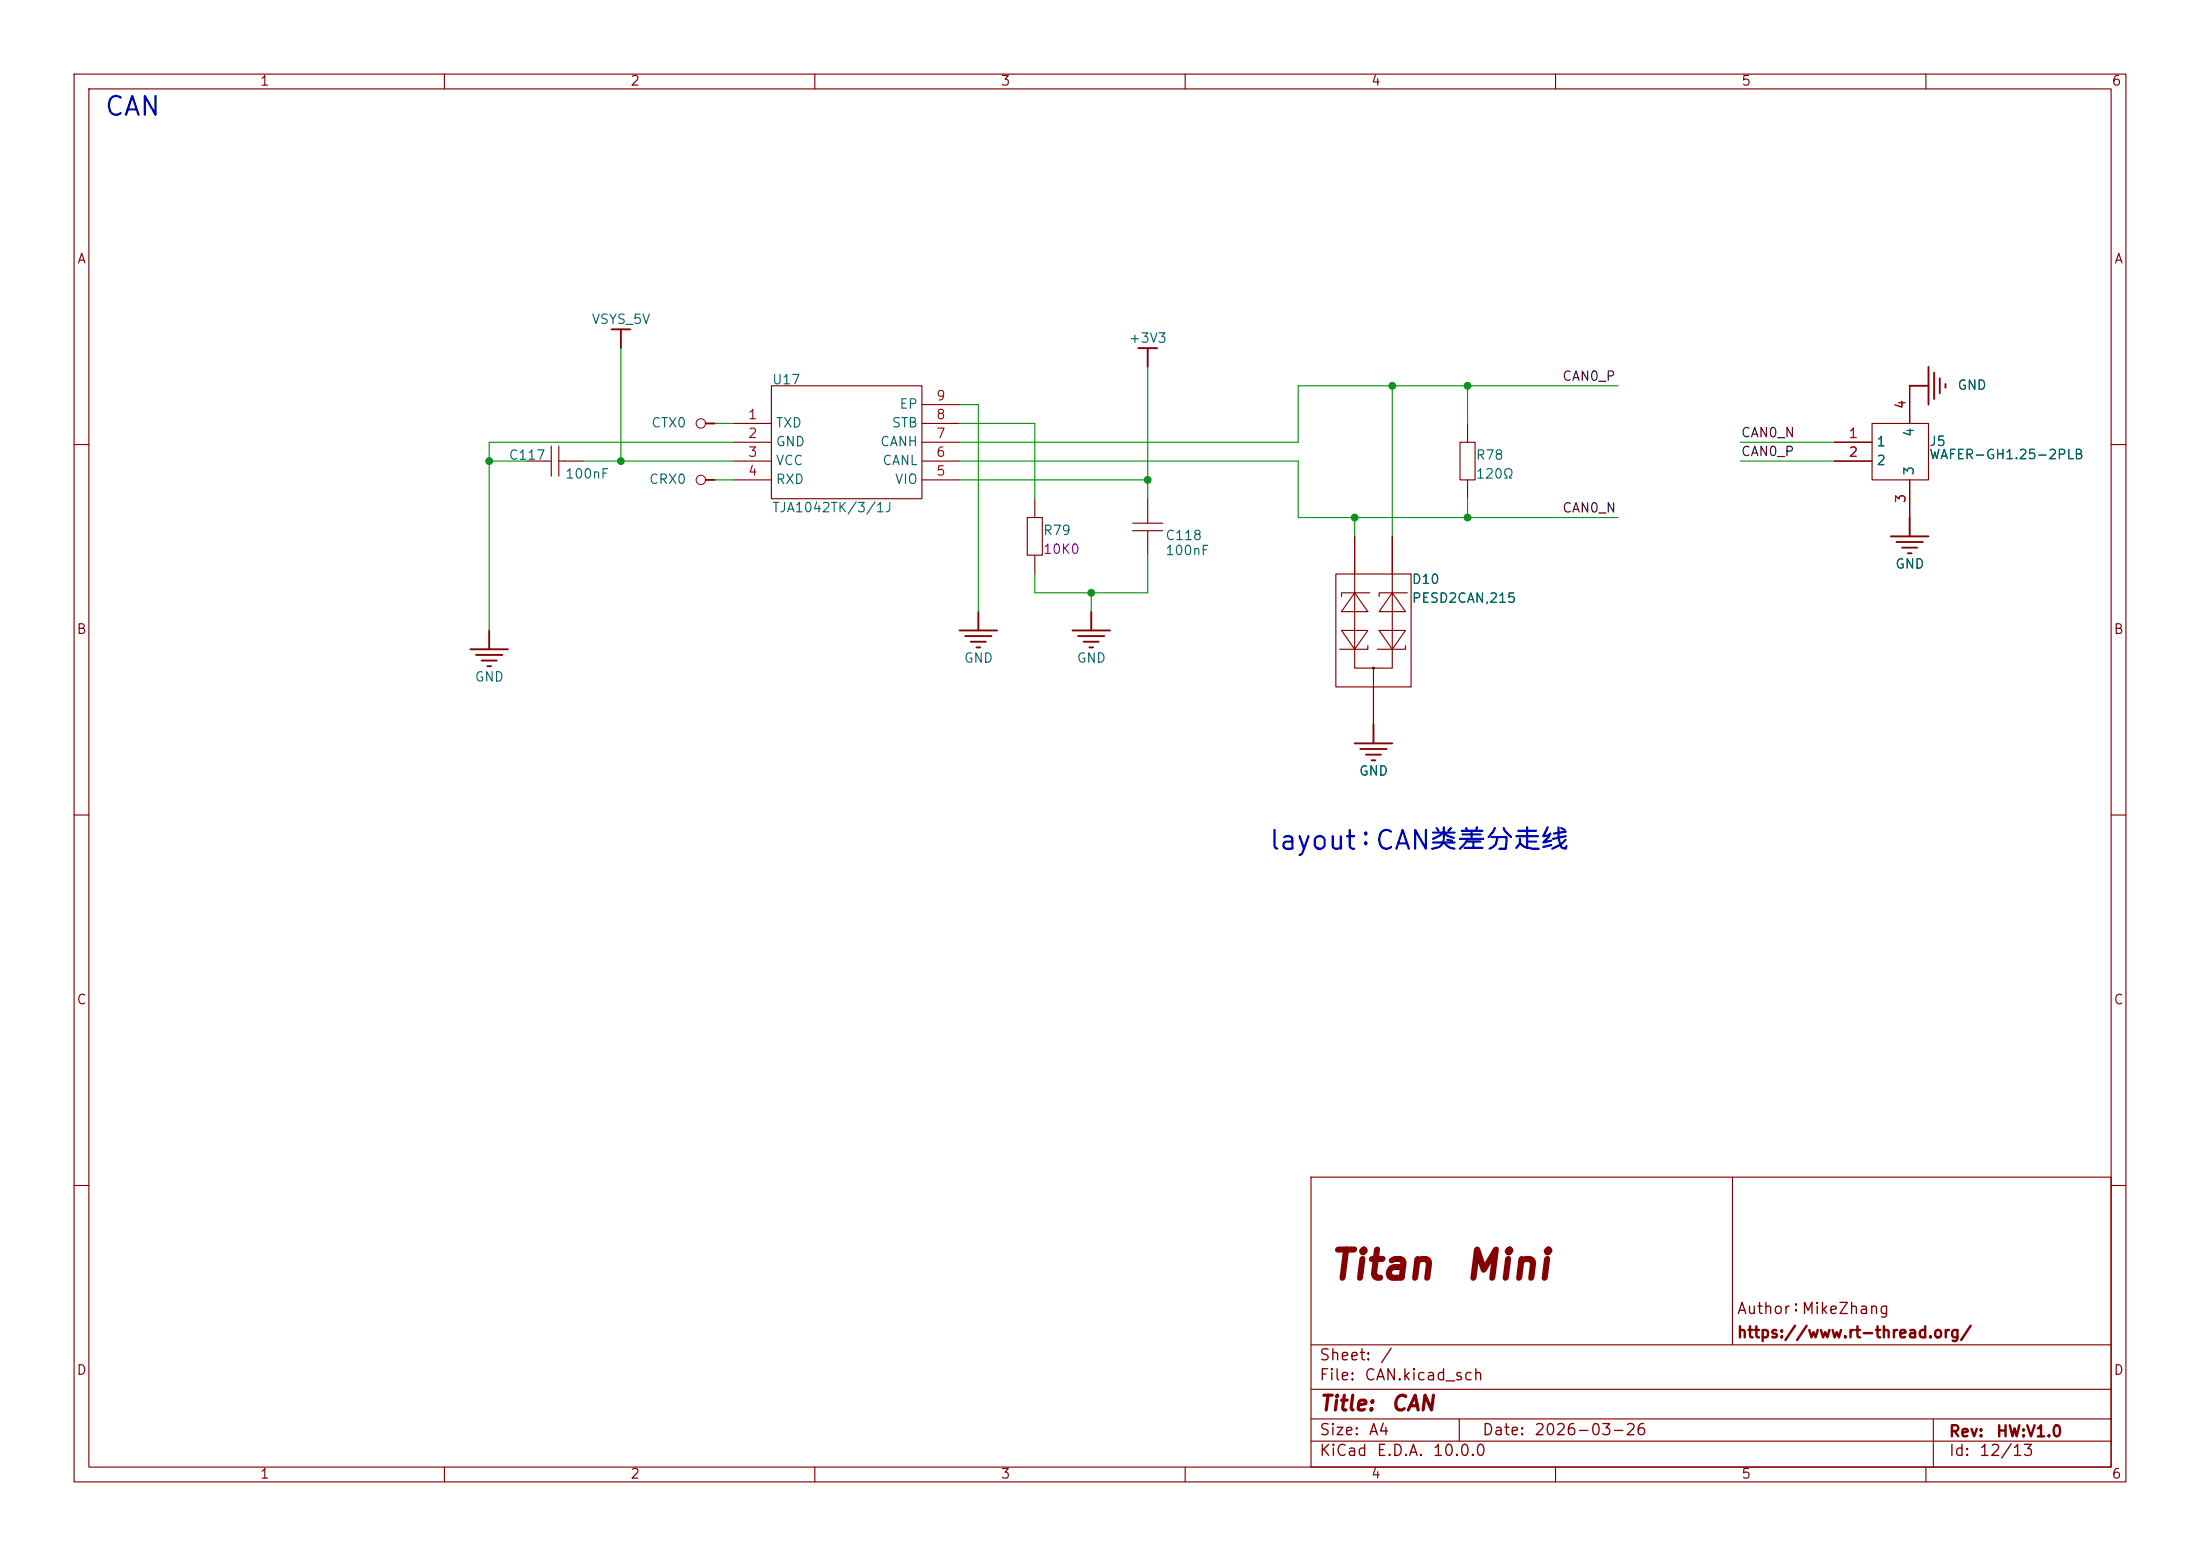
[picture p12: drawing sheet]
<svg xmlns="http://www.w3.org/2000/svg" width="297mm" height="210mm" viewBox="0 0 297 210" stroke-linecap="round" stroke-linejoin="round" font-family="sans-serif">
<g fill="none" stroke="#840000" stroke-width=".15">
<path d="M10 10h277v190h-277zM12 12h273v186h-273zM60 10v2M110 10v2M160 10v2M210 10v2M260 10v2M99.1 57.2h5M99.1 59.7h5M104.1 52.1h20.4v15.2h-20.4zM124.5 57.2h5M124.5 59.7h5"/>
<path d="M124.5 54.6h5M197.1 59.7h2v5.1h-2zM198.1 57.2v2.5M247.6 59.7h5.1M252.7 57.2h7.6v7.6h-7.6zM257.8 52.1v5.1M10 60h2M71.1 62.2h3.3M74.4 60.2v4.1M75.4 62.2h3.3M75.4 60.2v4.1M99.1 62.2h5"/>
<path d="M99.1 64.8h5M124.5 62.2h5M124.5 64.8h5M138.7 69.9h2v5h-2zM139.7 67.3v2.6M139.7 74.9v2.6M152.9 71.6h4.1M152.9 70.6h4.1M154.9 67.3v3.3M154.9 71.6v3.3M180.3 77.5h10.2v15.2h-10.2zM182.9 72.4v17.8h5.1v-17.8"/>
<path d="M198.1 64.8v2.5M247.6 62.2h5.1M257.8 64.8v5.1M285 60h2M181.1 85.1h3.6l-1.8 2.5zM182.9 80l1.8 2.6h-3.6zM184.7 87.1v.5h-3.9M184.9 80h-3.8v.5M185.4 90.2v7.6M186.2 85.1h3.5l-1.7 2.5zM188 80l1.7 2.6h-3.5zM189.7 87.1v.5h-3.8"/>
<path d="M190 80h-3.8v.5M10 110h2M285 110h2M177 158.9h108v39.1h-108zM233.9 158.9v22.6M10 160h2M285 160h2M60 198v2M110 198v2M160 198v2M177 194.5h108M177 191.5h108"/>
<path d="M177 187.5h108M177 181.5h108M197 191.5v3M210 198v2M260 198v2M261 191.5v6.5"/>
</g>
<g fill="none" stroke="#840000" stroke-width=".25">
<path d="M82.5 44.5h2.6M83.8 44.5v2.5M95.2 57.2h1.3M153.7 47h2.5M154.9 47v2.5M257.8 52.1h2.5M260.3 49.5v5.1M261.1 50.3v3.5M261.9 51.1v2M262.6 51.8v.5M95.2 64.8h1.3M255.3 72.4h5"/>
<path d="M256 73.2h3.6M256.8 73.9h2M257.6 74.7h.5M257.8 69.9v2.5M63.5 87.6h5.1M64.3 88.4h3.5M65 89.2h2.1M65.8 89.9h.5M66 85.1v2.5M129.5 85.1h5.1M130.3 85.9h3.6M131.1 86.6h2"/>
<path d="M131.8 87.4h.5M132.1 82.6v2.5M144.8 85.1h5.1M145.5 85.9h3.6M146.3 86.6h2M147.1 87.4h.5M147.3 82.6v2.5M185.4 97.8v2.5M182.9 100.3h5.1M183.6 101.1h3.6M184.4 101.9h2M185.2 102.6h.5"/>
</g>
<g fill="none" stroke="#840000" stroke-width=".14">
<circle cx="94.6" cy="57.1" r=".63"/>
<circle cx="94.6" cy="64.8" r=".63"/>
</g>
<circle cx="185.4" cy="90.2" r=".13" fill="#840000" stroke="#840000" stroke-width=".15"/>
<g fill="none" stroke="#009600" stroke-width=".15">
<path d="M83.8 47v15.2M96.5 57.2h2.6M99.1 59.7h-33.1v25.4M129.5 57.2h10.2v10.1M129.5 54.6h2.6v28M154.9 49.5v17.8M188 52.1v20.3M198.1 52.1v5.1M218.4 52.1h-43.1v7.6h-45.8M234.9 59.7h12.7M66 62.2h5.1M78.7 62.2h20.4"/>
<path d="M96.5 64.8h2.6M129.5 64.8h25.4M129.5 62.2h45.8v7.7h43.1M154.9 74.9v5.1h-15.2v-2.5M182.9 69.9v2.5M198.1 67.3v2.6M234.9 62.2h12.7M147.3 80v2.6"/>
</g>
<g fill="#009600" stroke="#009600" stroke-width=".14">
<circle cx="66" cy="62.2" r=".46"/>
<circle cx="154.9" cy="64.8" r=".46"/>
<circle cx="147.3" cy="80" r=".46"/>
<circle cx="83.8" cy="62.2" r=".46"/>
<circle cx="198.1" cy="69.9" r=".46"/>
<circle cx="182.9" cy="69.9" r=".46"/>
<circle cx="188" cy="52.1" r=".46"/>
<circle cx="198.1" cy="52.1" r=".46"/>
</g>
<g font-size="3.8" fill="#840000">
<text x="179.3" y="173.6">Titan</text>
<text x="197.5" y="173.6">Mini</text>
</g>
<g font-size="2.5" fill="#0000c2">
<text x="14" y="16.3">CAN</text>
<text x="171.2" y="115.3">layout：CAN类差分走线</text>
</g>
<g font-size="2" fill="#840000">
<text x="178" y="190.9">Title:</text>
<text x="187.7" y="190.9">CAN</text>
</g>
<g font-size="1.5" fill="#840000">
<text x="234.4" y="177.7">Author：MikeZhang</text>
<text x="178" y="184">Sheet:</text>
<text x="186.2" y="184">/</text>
<text x="234.4" y="181">https://www.rt-thread.org/</text>
<text x="178" y="186.7">File:</text>
<text x="184.1" y="186.7">CAN.kicad_sch</text>
<text x="178" y="196.9">KiCad</text>
<text x="178" y="194.1">Size:</text>
<text x="184.7" y="194.1">A4</text>
<text x="185.7" y="196.9">E.D.A.</text>
<text x="193.3" y="196.9">10.0.0</text>
<text x="200" y="194.1">Date:</text>
<text x="207" y="194.1">2026-03-26</text>
<text x="263" y="194.3">Rev:</text>
<text x="263" y="196.9">Id:</text>
<text x="267.1" y="196.9">12/13</text>
<text x="269.4" y="194.3">HW:V1.0</text>
</g>
<g font-size="1.3" fill="#840000">
<text x="35" y="11.9">1</text>
<text x="85" y="11.9">2</text>
<text x="135" y="11.9">3</text>
<text x="185" y="11.9">4</text>
<text x="235" y="11.9">5</text>
<text x="285" y="11.9">6</text>
<text x="10.3" y="35.9">A</text>
<text x="285.3" y="35.9">A</text>
<text x="10.3" y="85.9">B</text>
<text x="285.3" y="85.9">B</text>
<text x="10.3" y="135.9">C</text>
<text x="285.3" y="135.9">C</text>
<text x="10.3" y="185.9">D</text>
<text x="285.3" y="185.9">D</text>
<text x="35" y="199.9">1</text>
<text x="85" y="199.9">2</text>
<text x="135" y="199.9">3</text>
<text x="185" y="199.9">4</text>
<text x="235" y="199.9">5</text>
<text x="285" y="199.9">6</text>
</g>
<g font-size="1.3" fill="#006464">
<text x="79.8" y="44">VSYS_5V</text>
<text x="152.3" y="46.6">+3V3</text>
<text x="104.1" y="52.2">U17</text>
<text x="264.2" y="52.9">GND</text>
<text x="87.8" y="58">CTX0</text>
<text x="104.6" y="58">TXD</text>
<text x="120.3" y="58">STB</text>
<text x="121.3" y="55.5">EP</text>
<text x="258.7" y="59.1" transform="rotate(-90 258.7 59.1)">4</text>
<text x="68.6" y="62.4">C117</text>
<text x="76.2" y="64.9">100nF</text>
<text x="87.5" y="65.6">CRX0</text>
<text x="104.6" y="60.6">GND</text>
<text x="104.6" y="63.1">VCC</text>
<text x="104.6" y="65.6">RXD</text>
<text x="118.7" y="60.6">CANH</text>
<text x="119" y="63.1">CANL</text>
<text x="120.7" y="65.6">VIO</text>
<text x="199.1" y="64.9">120Ω</text>
<text x="199.1" y="62.4">R78</text>
<text x="253.2" y="60.6">1</text>
<text x="253.2" y="63.1">2</text>
<text x="258.7" y="64.3" transform="rotate(-90 258.7 64.3)">3</text>
<text x="260.4" y="60.5">J5</text>
<text x="260.4" y="62.3">WAFER-GH1.25-2PLB</text>
<text x="104.1" y="69.5">TJA1042TK/3/1J</text>
<text x="140.7" y="72.5">R79</text>
<text x="157.2" y="73.2">C118</text>
<text x="157.2" y="75.2">100nF</text>
<text x="255.8" y="77.1">GND</text>
<text x="190.5" y="79.1">D10</text>
<text x="190.5" y="81.7">PESD2CAN,215</text>
<text x="130" y="89.8">GND</text>
<text x="145.3" y="89.8">GND</text>
<text x="64" y="92.3">GND</text>
<text x="183.4" y="105">GND</text>
</g>
<g font-size="1.3" fill="#0f0f0f">
<text x="210.8" y="51.7">CAN0_P</text>
<text x="234.9" y="59.3">CAN0_N</text>
<text x="234.9" y="61.9">CAN0_P</text>
<text x="210.8" y="69.5">CAN0_N</text>
</g>
<g font-size="1.3" fill="#a90000">
<text x="100.9" y="56.9">1</text>
<text x="100.9" y="59.4">2</text>
<text x="126.3" y="59.4">7</text>
<text x="126.3" y="56.9">8</text>
<text x="126.3" y="54.4">9</text>
<text x="249.5" y="59.4">1</text>
<text x="257.6" y="55.3" transform="rotate(-90 257.6 55.3)">4</text>
<text x="100.9" y="62">3</text>
<text x="100.9" y="64.5">4</text>
<text x="126.3" y="64.5">5</text>
<text x="126.3" y="62">6</text>
<text x="249.5" y="62">2</text>
<text x="257.6" y="68" transform="rotate(-90 257.6 68)">3</text>
</g>
<text font-size="1.3" fill="#840084" x="140.7" y="75.1">10K0</text>
</svg>
